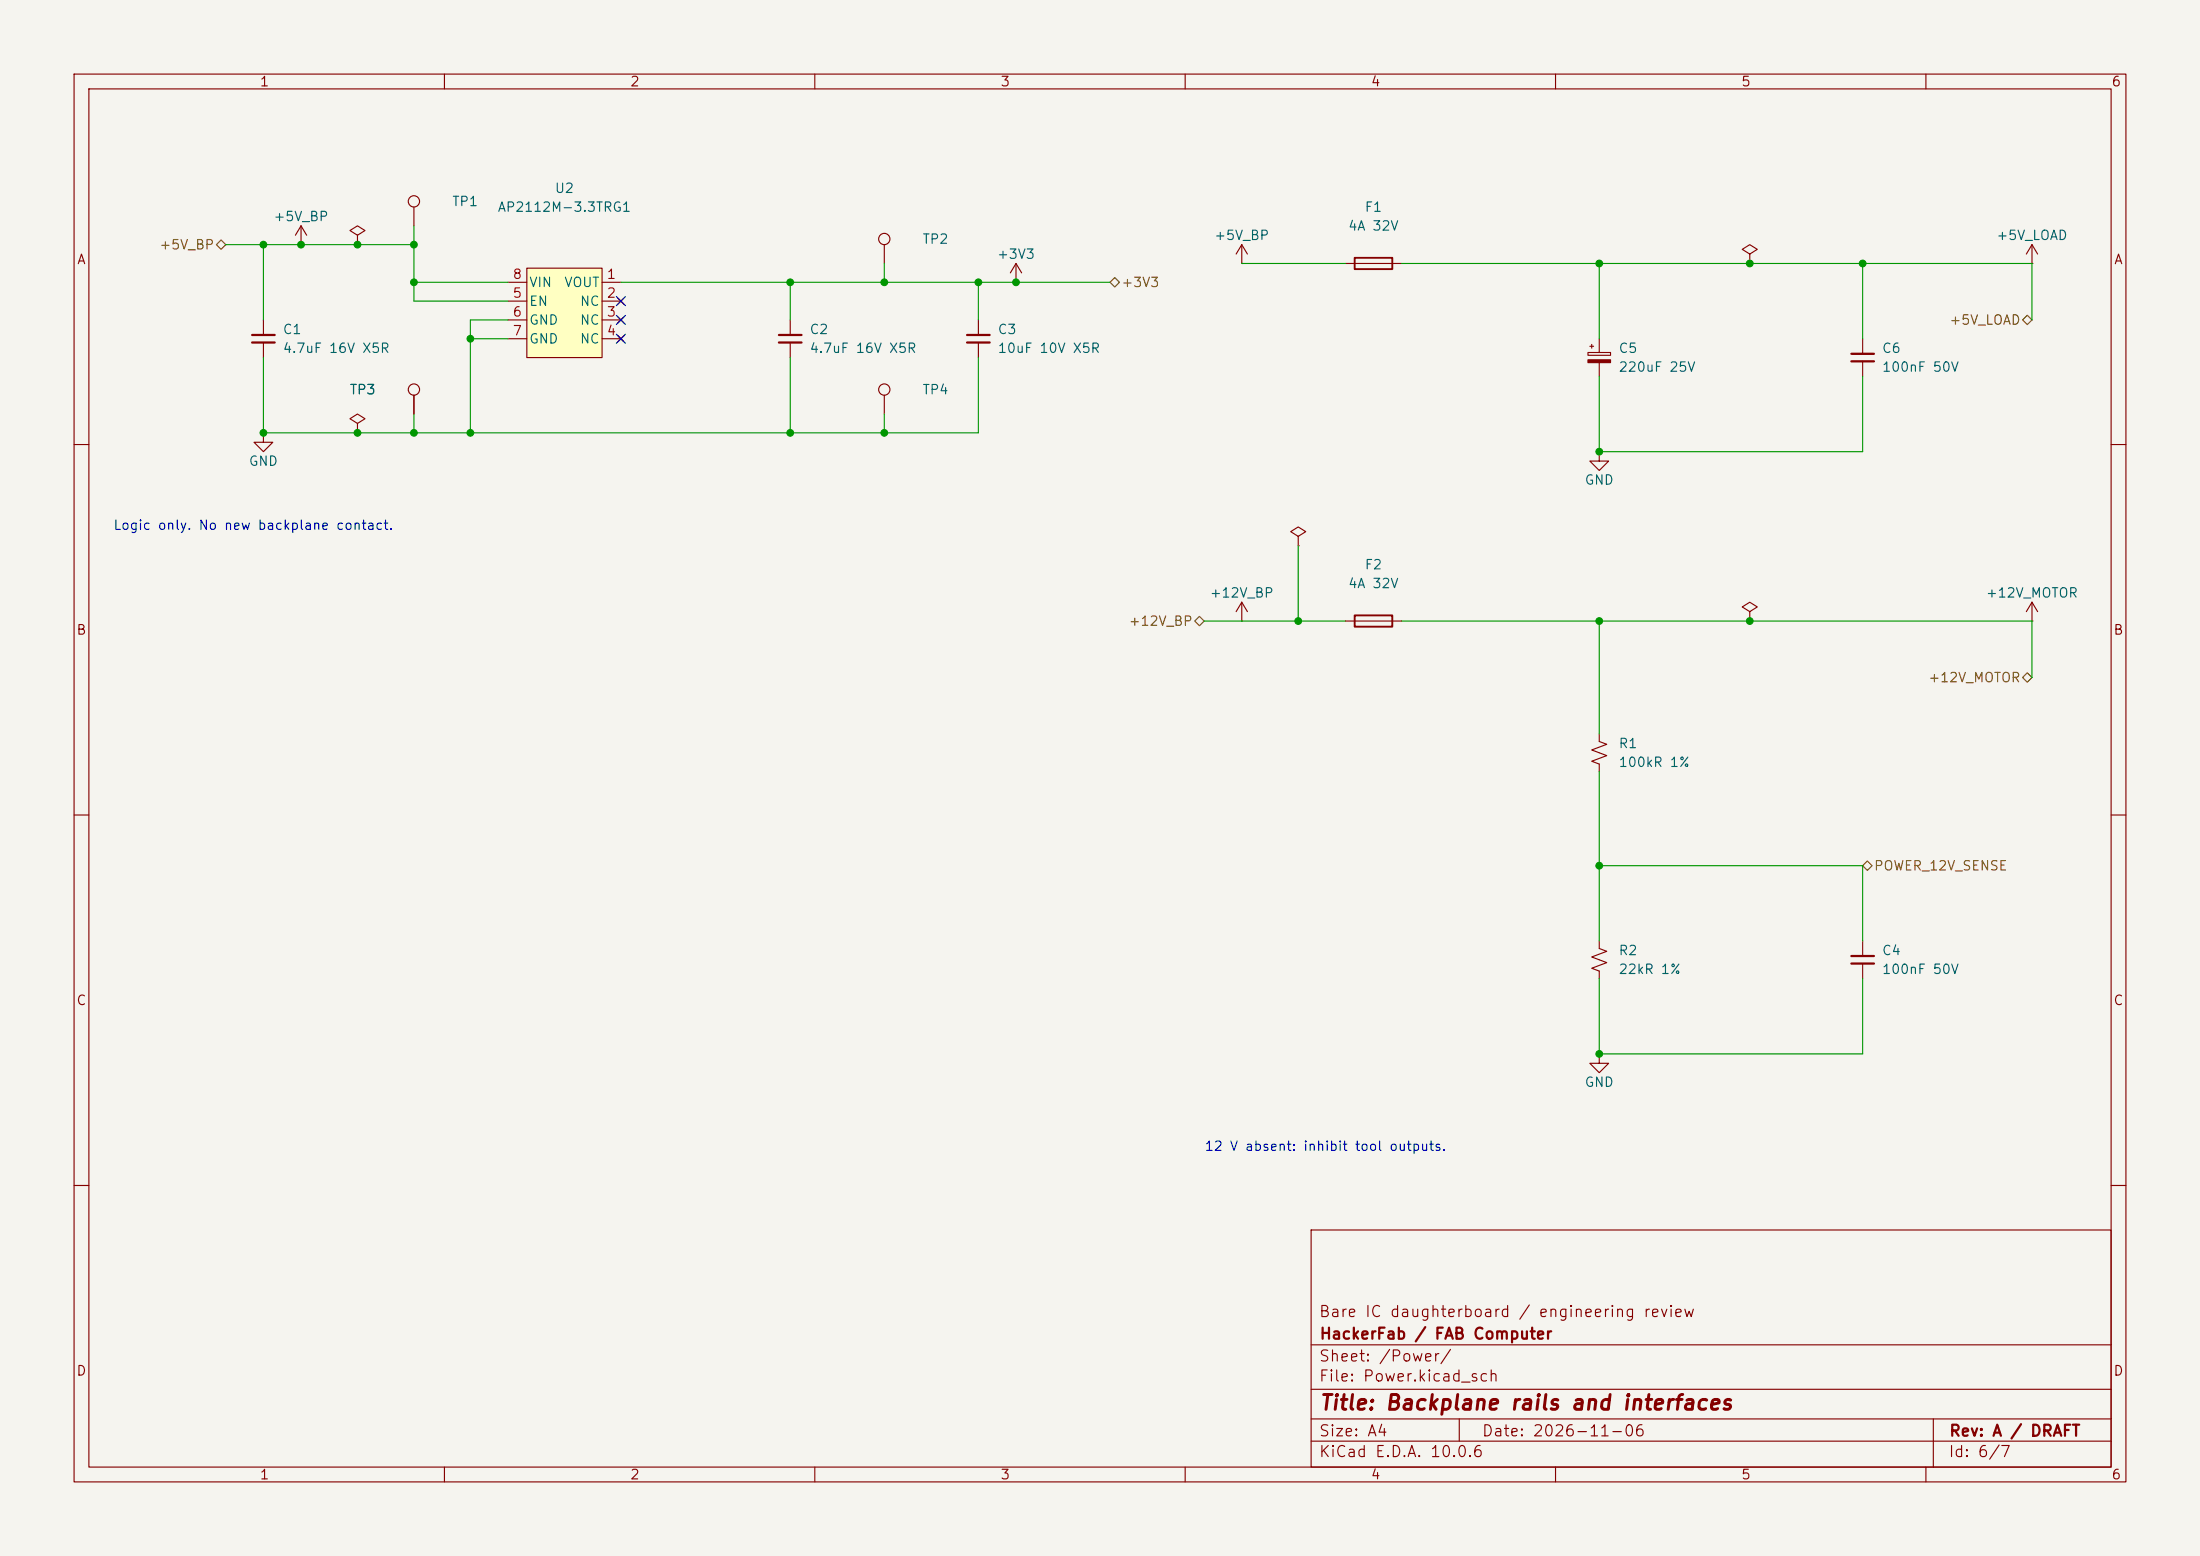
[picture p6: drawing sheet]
<svg xmlns="http://www.w3.org/2000/svg" width="297mm" height="210mm" viewBox="0 0 297 210" stroke-linecap="round" stroke-linejoin="round" font-family="sans-serif">
<path d="M0 0h297v210h-297z" fill="#f5f4ef" stroke="#f5f4ef" stroke-width=".14"/>
<g fill="none" stroke="#840000" stroke-width=".15">
<path d="M10 10h277v190h-277zM12 12h273v186h-273zM60 10v2M110 10v2M160 10v2M210 10v2M260 10v2M40.6 33h.1M40.6 30.5l-.7 1.3M40.6 30.5l.8 1.3M40.6 30.5v2.5M48.3 31.8l1-.7-1-.6-1.1 .6 1.1 .7v1.2"/>
<path d="M48.3 33h.1M55.9 27.9v2.6M137.2 38.1h.1M137.2 35.6l-.8 1.2M137.2 35.6l.7 1.2M137.2 35.6v2.5M167.6 35.6h.1M167.6 33l-.7 1.3M167.6 33l.8 1.3M167.6 33v2.6M181.6 35.6h7.6M35.6 58.4v1.3h1.2l-1.2 1.3-1.3-1.3h1.3"/>
<path d="M35.6 58.4h.1M48.3 57.2l1-.7-1-.6-1.1 .6 1.1 .7v1.2M48.3 58.4h.1M55.9 53.3v2.6M119.4 53.3v2.6M132.1 43.2v2M132.1 46.2v2.1M214.4 47.6h3v.4h-3zM214.6 46.7h.5M214.9 46.5v.5M215.9 45.7v1.9M215.9 48.9v1.9"/>
<path d="M251.5 45.7v2.1M251.5 48.8v2M10 60h2M175.3 72.4l1-.6-1-.7-1.1 .7 1.1 .6v1.3M175.3 73.7h.1M285 60h2M167.6 83.8h.1M167.6 81.3v2.5M167.6 81.3l-.7 1.3M167.6 81.3l.8 1.3M181.6 83.8h7.6M10 110h2"/>
<path d="M285 110h2M10 160h2M177 166h108v32h-108zM285 160h2M60 198v2M110 198v2M160 198v2M177 194.5h108M177 191.5h108M177 187.5h108M177 181.5h108M197 191.5v3"/>
<path d="M210 198v2M260 198v2M261 191.5v6.5"/>
<circle cx="55.9" cy="27.2" r=".76"/>
<circle cx="55.9" cy="52.6" r=".76"/>
<circle cx="119.4" cy="52.6" r=".76"/>
</g>
<path d="M214.4 48.6h3v.3h-3z" fill="#840000" stroke="#840000" stroke-width=".15"/>
<path d="M130.6 45.2h3M130.6 46.2h3M249.9 47.8h3.1M249.9 48.8h3.1" fill="none" stroke="#840000" stroke-width=".3"/>
<path d="M182.9 34.8h5.1v1.5h-5.1zM182.9 83.1h5.1v1.5h-5.1z" fill="none" stroke="#840000" stroke-width=".25"/>
<path d="M71.1 36.2h10.2v12.1h-10.2z" fill="#ffffc2"/>
<g fill="none" stroke="#840000" stroke-width=".15">
<path d="M68.6 38.1h2.5M71.1 36.2h10.2v12.1h-10.2zM81.3 38.1h2.5M119.4 33v2.6M236.2 34.3l1-.6-1-.7-1 .7 1 .6v1.3M236.2 35.6h.1M274.3 35.6h.1M274.3 33l-.7 1.3M274.3 33l.8 1.3M274.3 33v2.6M35.6 43.2v2M35.6 46.2v2.1"/>
<path d="M48.3 58.4h.1M55.9 53.3v2.6M68.6 40.6h2.5M68.6 43.2h2.5M68.6 45.7h2.5M81.3 40.6h2.5M81.3 43.2h2.5M81.3 45.7h2.5M83.4 40.3l.8 .7M83.4 42.8l.8 .8M83.4 45.3l.8 .8M84.2 40.3l-.8 .7"/>
<path d="M84.2 42.8l-.8 .8M84.2 45.3l-.8 .8M106.7 43.2v2M106.7 46.2v2.1M215.9 61v1.2h1.3l-1.3 1.3-1.3-1.3h1.3M215.9 61h.1M215.9 99.1v1l1 .4-2 .7 2 .8-2 .7 1 .4v1M236.2 82.6l1-.7-1-.6-1 .6 1 .7v1.2M236.2 83.8h.1M274.3 83.8h.1M274.3 81.3v2.5M274.3 81.3l-.7 1.3"/>
<path d="M274.3 81.3l.8 1.3M215.9 127v1l1 .4-2 .8 2 .7-2 .8 1 .4v1M251.5 127v2M251.5 130v2.1M215.9 142.2v1.3h1.3l-1.3 1.3-1.3-1.3h1.3M215.9 142.2h.1"/>
<circle cx="119.4" cy="32.3" r=".76"/>
</g>
<path d="M34 45.2h3.1M34 46.2h3.1M105.2 45.2h3M105.2 46.2h3M249.9 129h3.1M249.9 130h3.1" fill="none" stroke="#840000" stroke-width=".3"/>
<path d="M29.2 33l.6-.6 .7 .6-.7 .7zM149.9 38.1l.6-.6 .6 .6-.6 .6zM273.7 42.5l.6 .7-.6 .6-.7-.6zM161.3 83.8l.6-.6 .7 .6-.7 .7zM273 91.4l.7-.6 .6 .6-.6 .7zM251.5 116.8l.6-.6 .6 .6-.6 .7z" fill="none" stroke="#725600" stroke-width=".15"/>
<g fill="none" stroke="#009600" stroke-width=".15">
<path d="M30.5 33h25.4M35.6 33v10.2M55.9 38.1h12.7M55.9 30.5v10.1h12.7M83.8 38.1h66.1M106.7 38.1v5.1M119.4 35.6v2.5M132.1 38.1v5.1M167.6 35.6h14M189.2 35.6h85.1v7.6M215.9 35.6v10.1M251.5 35.6v10.1"/>
<path d="M35.6 48.3v10.1h96.5v-10.1M55.9 55.9v2.5M63.5 45.7h5.1M68.6 43.2h-5.1v15.2M106.7 48.3v10.1M119.4 55.9v2.5M215.9 50.8v10.2h35.6v-10.2M175.3 73.7v10.1M162.6 83.8h19M189.2 83.8h85.1v7.6M215.9 83.8v15.3M215.9 104.1v22.9"/>
<path d="M215.9 116.8h35.6v10.2M215.9 132.1v10.1h35.6v-10.1"/>
</g>
<path d="M83.2 40l1.2 1.2M83.2 45.1l1.2 1.2M83.2 42.6l1.2 1.2M84.4 40l-1.2 1.2M84.4 45.1l-1.2 1.2M84.4 42.6l-1.2 1.2" fill="none" stroke="#000084" stroke-width=".15"/>
<g fill="#009600" stroke="#009600" stroke-width=".14">
<circle cx="48.3" cy="33" r=".46"/>
<circle cx="40.6" cy="33" r=".46"/>
<circle cx="55.9" cy="38.1" r=".46"/>
<circle cx="55.9" cy="33" r=".46"/>
<circle cx="48.3" cy="58.4" r=".46"/>
<circle cx="55.9" cy="58.4" r=".46"/>
<circle cx="35.6" cy="33" r=".46"/>
<circle cx="35.6" cy="58.4" r=".46"/>
<circle cx="132.1" cy="38.1" r=".46"/>
<circle cx="137.2" cy="38.1" r=".46"/>
<circle cx="215.9" cy="35.6" r=".46"/>
<circle cx="215.9" cy="61" r=".46"/>
<circle cx="215.9" cy="83.8" r=".46"/>
<circle cx="175.3" cy="83.8" r=".46"/>
<circle cx="236.2" cy="35.6" r=".46"/>
<circle cx="251.5" cy="35.6" r=".46"/>
<circle cx="215.9" cy="116.8" r=".46"/>
<circle cx="215.9" cy="142.2" r=".46"/>
<circle cx="236.2" cy="83.8" r=".46"/>
<circle cx="119.4" cy="38.1" r=".46"/>
<circle cx="119.4" cy="58.4" r=".46"/>
<circle cx="106.7" cy="38.1" r=".46"/>
<circle cx="63.5" cy="58.4" r=".46"/>
<circle cx="106.7" cy="58.4" r=".46"/>
<circle cx="63.5" cy="45.7" r=".46"/>
</g>
<text font-size="2" fill="#840000" x="178" y="190.8">Title: Backplane rails and interfaces</text>
<g font-size="1.5" fill="#840000">
<text x="178" y="178.1">Bare IC daughterboard / engineering review</text>
<text x="178" y="184.1">Sheet: /Power/</text>
<text x="178" y="181.1">HackerFab / FAB Computer</text>
<text x="178" y="186.8">File: Power.kicad_sch</text>
<text x="178" y="197">KiCad E.D.A. 10.0.6</text>
<text x="178" y="194.2">Size: A4</text>
<text x="200" y="194.2">Date: 2026-11-06</text>
<text x="263" y="197">Id: 6/7</text>
<text x="263" y="194.2">Rev: A / DRAFT</text>
</g>
<g font-size="1.3" fill="#840000">
<text x="35" y="12">1</text>
<text x="85" y="12">2</text>
<text x="135" y="12">3</text>
<text x="185" y="12">4</text>
<text x="235" y="12">5</text>
<text x="285" y="12">6</text>
<text x="10.3" y="36">A</text>
<text x="285.3" y="36">A</text>
<text x="10.2" y="86">B</text>
<text x="285.2" y="86">B</text>
<text x="10.2" y="136">C</text>
<text x="285.2" y="136">C</text>
<text x="10.2" y="186">D</text>
<text x="285.2" y="186">D</text>
<text x="35" y="200">1</text>
<text x="85" y="200">2</text>
<text x="135" y="200">3</text>
<text x="185" y="200">4</text>
<text x="235" y="200">5</text>
<text x="285" y="200">6</text>
</g>
<g font-size="1.3" fill="#006464">
<text x="60.9" y="28.1">TP1</text>
<text x="67.1" y="28.9">AP2112M-3.3TRG1</text>
<text x="74.8" y="26.4">U2</text>
<text x="184.1" y="28.9">F1</text>
<text x="36.8" y="30.2">+5V_BP</text>
<text x="124.4" y="33.2">TP2</text>
<text x="134.5" y="35.3">+3V3</text>
<text x="163.8" y="32.7">+5V_BP</text>
<text x="181.9" y="31.4">4A 32V</text>
<text x="269.4" y="32.7">+5V_LOAD</text>
<text x="71.3" y="41.6">EN</text>
<text x="71.3" y="39.1">VIN</text>
<text x="76.1" y="39.1">VOUT</text>
<text x="78.2" y="41.6">NC</text>
<text x="38.1" y="45.4">C1</text>
<text x="38.1" y="48">4.7uF 16V X5R</text>
<text x="71.3" y="44.1">GND</text>
<text x="71.3" y="46.7">GND</text>
<text x="78.2" y="44.1">NC</text>
<text x="78.2" y="46.7">NC</text>
<text x="109.2" y="45.4">C2</text>
<text x="109.2" y="48">4.7uF 16V X5R</text>
<text x="134.6" y="45.4">C3</text>
<text x="134.6" y="48">10uF 10V X5R</text>
<text x="218.4" y="48">C5</text>
<text x="254" y="48">C6</text>
<text x="47.1" y="53.5">TP3</text>
<text x="124.4" y="53.5">TP4</text>
<text x="218.4" y="50.5">220uF 25V</text>
<text x="254" y="50.5">100nF 50V</text>
<text x="33.5" y="63.2">GND</text>
<text x="213.8" y="65.7">GND</text>
<text x="184.1" y="77.2">F2</text>
<text x="163.2" y="81">+12V_BP</text>
<text x="181.9" y="79.7">4A 32V</text>
<text x="268" y="81">+12V_MOTOR</text>
<text x="218.4" y="101.3">R1</text>
<text x="218.4" y="103.8">100kR 1%</text>
<text x="218.4" y="129.2">R2</text>
<text x="218.4" y="131.8">22kR 1%</text>
<text x="254" y="129.2">C4</text>
<text x="254" y="131.8">100nF 50V</text>
<text x="213.8" y="147">GND</text>
</g>
<g font-size="1.3" fill="#725600">
<text x="21.4" y="34">+5V_BP</text>
<text x="151.3" y="39.1">+3V3</text>
<text x="263.1" y="44.1">+5V_LOAD</text>
<text x="152.3" y="84.8">+12V_BP</text>
<text x="260.2" y="92.4">+12V_MOTOR</text>
<text x="252.9" y="117.8">POWER_12V_SENSE</text>
</g>
<g font-size="1.3" fill="#a90000">
<text x="69.1" y="40.5">5</text>
<text x="69.1" y="38">8</text>
<text x="81.8" y="38">1</text>
<text x="81.8" y="40.5">2</text>
<text x="69.1" y="43">6</text>
<text x="69.1" y="45.6">7</text>
<text x="81.8" y="43">3</text>
<text x="81.8" y="45.6">4</text>
</g>
<g font-size="1.3" fill="#0000c2">
<text x="15.2" y="71.8">Logic only. No new backplane contact.</text>
<text x="162.5" y="155.7">12 V absent: inhibit tool outputs.</text>
</g>
</svg>
